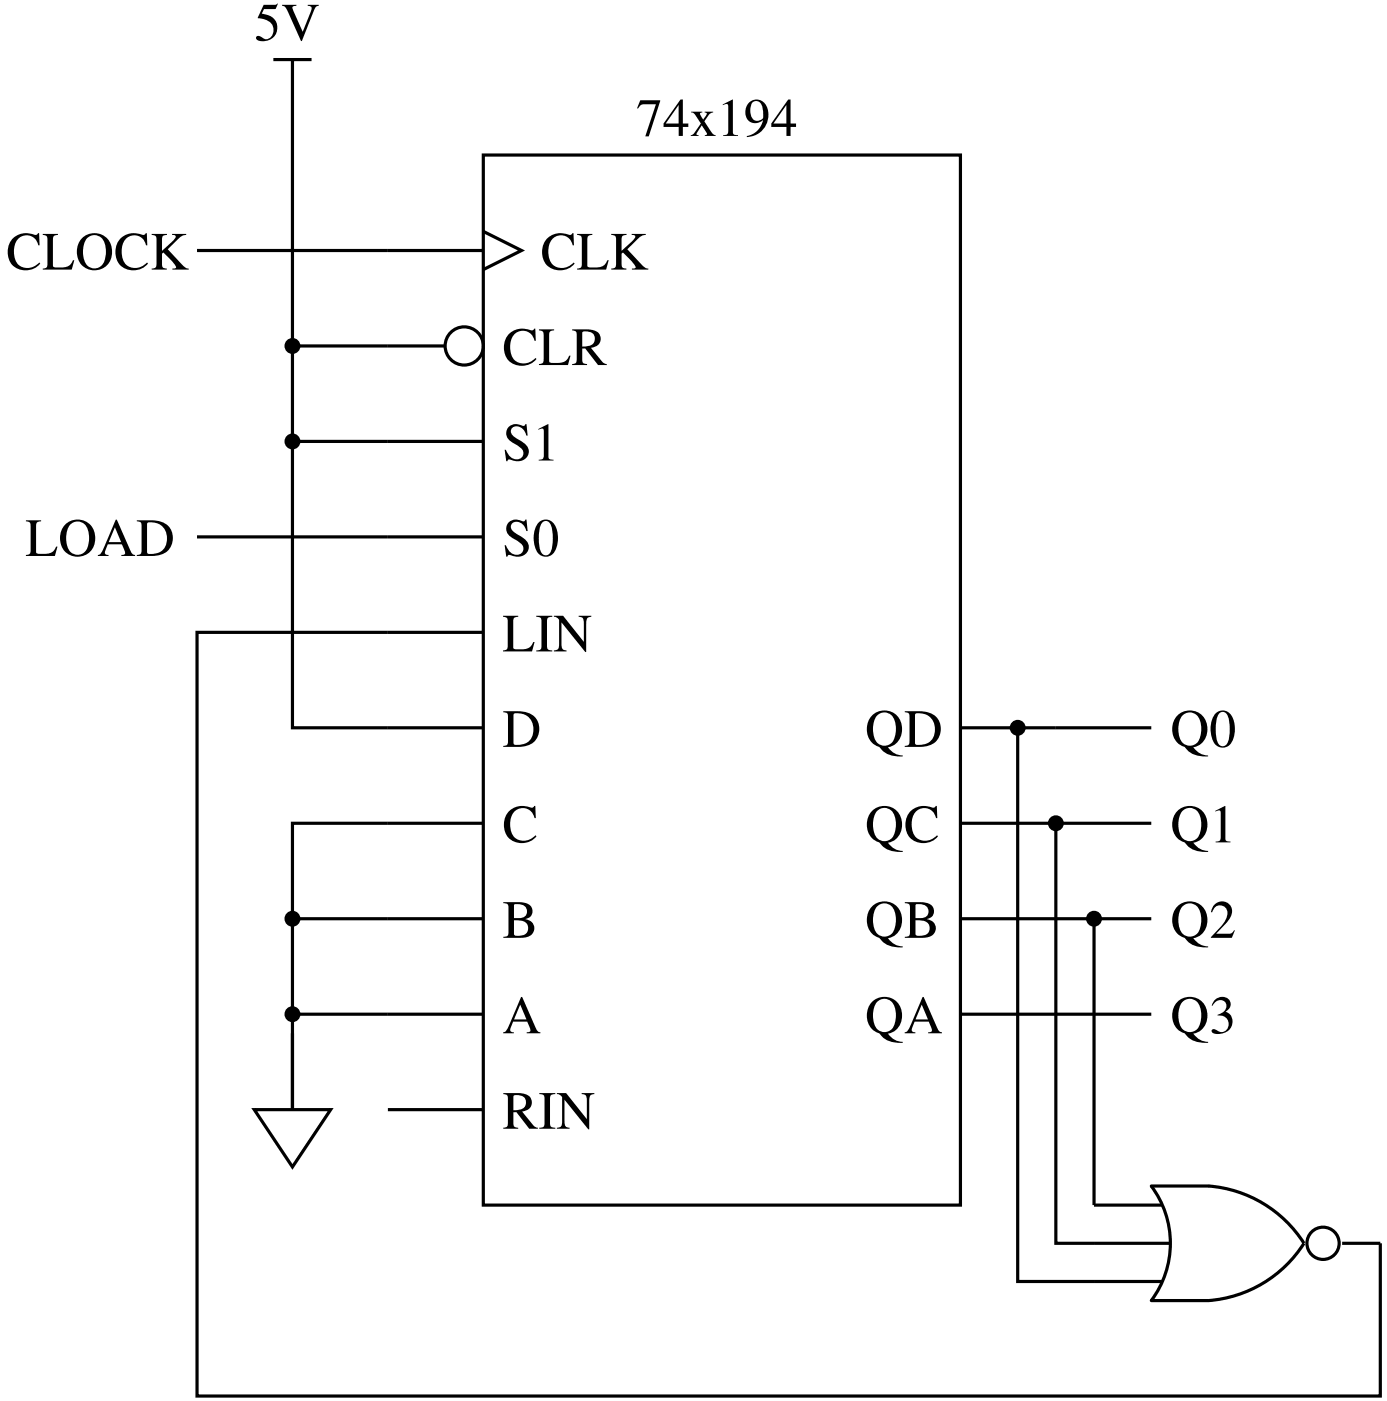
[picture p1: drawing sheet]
<svg xmlns="http://www.w3.org/2000/svg" width="73mm" height="73mm" viewBox="0 0 73 73" stroke-linecap="round" stroke-linejoin="round" font-family="sans-serif">
<g fill="none" stroke="#000" stroke-width=".17">
<path d="M10.3 13.1h15M14.3 3.1h2M15.3 3.1v35h10M15.3 18.1h8M25.3 8.1h25v55h-25zM25.3 12.1l2 1-2 1M10.3 28.1h15M15.3 23.1h10M25.3 33.1h-15v40h62v-8h-2M50.3 38.1h10M53.3 38.1v29h7.6M13.3 58.1h4l-2 3z"/>
<path d="M15.3 48.1h10M15.3 53.1h10M20.3 58.1h5M25.3 43.1h-10v15v-4M50.3 43.1h10M50.3 48.1h10M50.3 53.1h10M55.3 43.1v22h6M57.3 48.1v15h3.6M60.3 62.1h3a6.5 6.5 0 0 1 5 3 6.5 6.5 0 0 1-5 3h-3a5 5 0 0 0 0-6z"/>
<circle cx="15.3" cy="18.1" r=".33"/>
<circle cx="24.3" cy="18.1" r="1"/>
<circle cx="15.3" cy="23.1" r=".33"/>
<circle cx="53.3" cy="38.1" r=".33"/>
<circle cx="15.3" cy="53.1" r=".33"/>
<circle cx="15.3" cy="48.1" r=".33"/>
<circle cx="55.3" cy="43.1" r=".33"/>
<circle cx="57.3" cy="48.1" r=".33"/>
<circle cx="69.3" cy="65.1" r=".84"/>
</g>
<g fill="#000">
<circle cx="15.3" cy="18.1" r=".33"/>
<circle cx="15.3" cy="23.1" r=".33"/>
<circle cx="53.3" cy="38.1" r=".33"/>
<circle cx="15.3" cy="53.1" r=".33"/>
<circle cx="15.3" cy="48.1" r=".33"/>
<circle cx="55.3" cy="43.1" r=".33"/>
<circle cx="57.3" cy="48.1" r=".33"/>
</g>
<g font-size="2.8">
<text x="13.3" y="2.1">5V</text>
<text x="33.3" y="7.1">74x194</text>
<text x=".3" y="14.1">CLOCK</text>
<text x="28.3" y="14.1">CLK</text>
<text x="26.3" y="19.1">CLR</text>
<text x="1.3" y="29.1">LOAD</text>
<text x="26.3" y="24.1">S1</text>
<text x="26.3" y="29.1">S0</text>
<text x="26.3" y="34.1">LIN</text>
<text x="26.3" y="39.1">D</text>
<text x="45.3" y="39.1">QD</text>
<text x="61.3" y="39.1">Q0</text>
<text x="26.3" y="44.1">C</text>
<text x="45.3" y="44.1">QC</text>
<text x="61.3" y="44.1">Q1</text>
<text x="26.3" y="49.1">B</text>
<text x="45.3" y="49.1">QB</text>
<text x="61.3" y="49.1">Q2</text>
<text x="26.3" y="54.1">A</text>
<text x="26.3" y="59.1">RIN</text>
<text x="45.3" y="54.1">QA</text>
<text x="61.3" y="54.1">Q3</text>
</g>
</svg>
